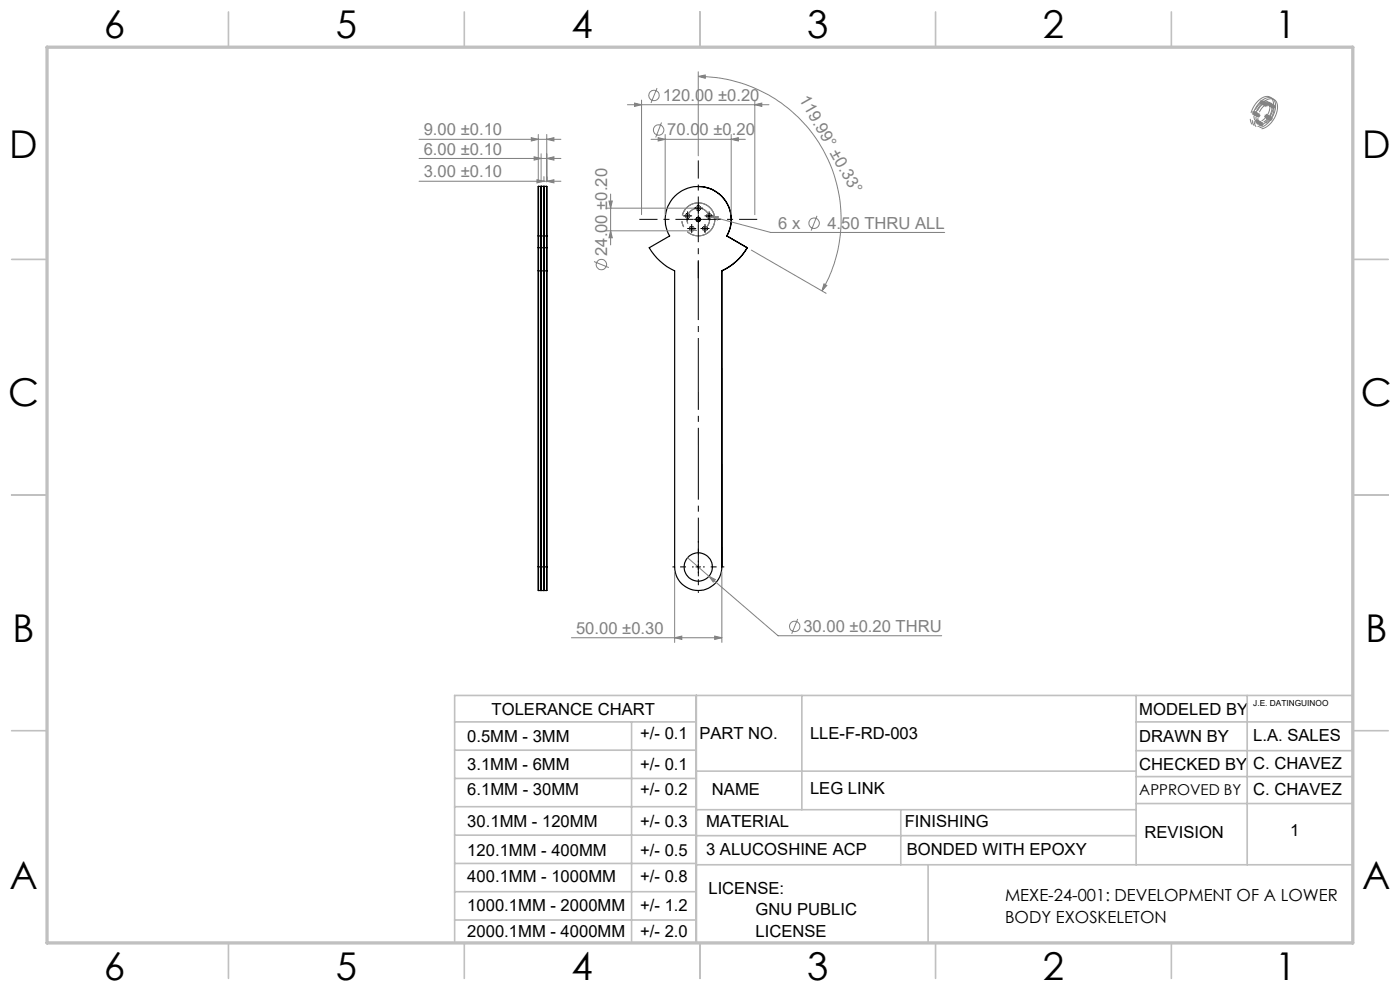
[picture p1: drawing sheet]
<svg xmlns="http://www.w3.org/2000/svg" width="297mm" height="210mm" viewBox="0 0 297 210" stroke-linecap="round" stroke-linejoin="round" font-family="sans-serif">
<g fill="none" stroke="#000" stroke-width=".25">
<path d="M114.2 39.5v85.8M114.8 39.5v85.8M115.4 39.5v85.8M116 39.5v85.8M148.1 39.5a7 7 0 0 1 6.1 10.6M114.2 50.1v-10.6h1.8v10.6M114.2 52.6v4.9M114.2 50.1h1.8M114.2 52.6h1.8M114.2 57.5h1.8M114.2 50.1v2.5M114.2 57.5v62.8"/>
<path d="M116 52.6v4.9M116 50.1v2.5M116 57.5v62.8M154.2 50.1a7 7 0 0 0-6.1-10.5 7 7 0 0 0-6 10.5l-4.4 2.5a12.4 12.4 0 0 0 5.4 4.9v62.8a5 5 0 0 0 5 5 5 5 0 0 0 5-5M154.2 50.1l4.3 2.5M158.5 52.6a11.9 11.9 0 0 1-5.4 4.9v62.8M158.5 52.6a12.4 12.4 0 0 1-5.4 4.9v62.8M114.2 120.3v5h1.8v-5M114.2 120.3h1.8"/>
<circle cx="145.9" cy="45.8" r=".45"/>
<circle cx="146.7" cy="48.5" r=".45"/>
<circle cx="148.1" cy="44.1" r=".46"/>
<circle cx="148.1" cy="46.5" r=".46"/>
<circle cx="149.5" cy="48.5" r=".45"/>
<circle cx="150.4" cy="45.8" r=".45"/>
<circle cx="148.1" cy="120.3" r="3"/>
</g>
<g fill="none" stroke="#808080" stroke-width=".21">
<path d="M139.4 18.7l-1.3 3.1M148.1 16.2l1.5-.3v.7zM148.1 16.2a30.3 30.3 0 0 1 26.3 45.5M148.1 15.2v17.8M88.9 29.6h30.1M88.9 38.4h30.1M88.9 33.6h30.1M112.7 29.2l1.5 .4-1.5 .3zM113.3 33.3l1.5 .3-1.5 .4zM113.9 38.1l1.5 .3-1.5 .4zM114.2 28.5v10.1M114.8 32.6v6"/>
<path d="M115.4 37.5v1.1M116 38.4l1.5-.3v.7zM116 33.6l1.5-.3v.7zM116 29.6l1.5-.4v.7zM116 28.5v10.1M133.1 22.2h30M134.6 21.9l1.5 .3-1.5 .4zM136.1 21.2v24.3M138.1 29.6h20M139.6 29.2l1.5 .4-1.5 .3zM140.3 26l-1.2 3.2M141.1 28.5v17"/>
<path d="M155.1 29.6l1.5-.4v.7zM155.1 28.5v17M160.1 22.2l1.5-.3v.7zM160.1 21.2v24.3M265.6 24h1M265.7 23.6l.7 .7M266 24.2h1M266.1 23.5v1M266.1 23.9l.7 .7M266.2 25.8h1M266.3 25.5l.8 .7M266.4 23.6l-.7 .7"/>
<path d="M266.4 24.5h1M266.5 23.7v1M266.6 24.1l.7 .7M266.6 26.1h1M266.7 25.3v1M266.8 25.7l.7 .7M266.8 23.9l-.7 .7M266.9 24v1M267 26.3h1M267.1 25.5l-.8 .7M267.1 25.6v1M267.2 26l.7 .7"/>
<path d="M267.2 21.7h1M267.3 24.1l-.7 .7M267.3 21.3l.7 .7M267.5 25.7l-.7 .7M267.5 25.8v1M267.6 21.9h1M267.7 21.2v1M267.8 21.6l.7 .7M267.9 26l-.7 .7M268 22.2h1M268 21.3l-.7 .7M268.1 21.4v1.1"/>
<path d="M268.2 21.8l.7 .7M268.2 24.7h1M268.3 24.3l.7 .7M268.5 21.6l-.7 .7M268.5 21.7v1M268.6 24.9h1M268.7 24.2v1M268.7 24.5l.8 .8M268.8 22.1h1M268.9 21.8l-.7 .7M269 21.8l.7 .7M269 25.2h1"/>
<path d="M269 24.3l-.7 .7M269.1 24.4v1M269.2 24.8l.7 .7M269.2 22.4h1M269.3 21.6v1M269.4 22l.7 .7M269.5 24.5l-.8 .8M269.5 24.7v1M269.6 22.6h1.1M269.7 21.8l-.7 .7M269.7 21.9v1M269.8 22.3l.7 .7"/>
<path d="M269.9 24.8l-.7 .7M270.1 22l-.7 .7M270.2 22.1v1M270.5 22.3l-.7 .7M126 55.5l3.2 1.3M128.6 44.2h18.5M128.6 49h18.5M129.2 42.6h.7l-.4 1.6zM129.5 49l.4 1.4h-.7zM129.5 41.2v10.8M145.3 45.8h1M145.5 45.5l.7 .7"/>
<path d="M145.8 45.3v1M146.2 45.5l-.7 .7M146.2 48.5h1M146.4 48.1l.7 .8M146.7 48v1M147.1 48.1l-.7 .8M147.6 44.2h1M147.8 43.8l.7 .7M148.1 43.7v1M148.5 43.8l-.7 .7M149 48.5h1M149.2 48.1l.7 .8"/>
<path d="M149.5 48v1M149.9 45.8h1M149.9 48.1l-.7 .8M150 45.7l.8 .2M150 45.5l.8 .7M150.4 45.3v1M150.7 45.5l-.7 .7M150.8 45.5l-.7 .7M150.8 45.9l1.6 .1-.2 .7zM150.8 45.9l12.7 3.4h36.9M159.4 53l15.9 9.2M173.3 45.8l-1.2 3.1"/>
<path d="M174.8 60.2l.6 .4-1 1.1zM145.9 118.3l4.5 3.9M121.2 135.3h31.9M143.1 135.3l1.5-.4v.7zM143.1 121.3v15M150.4 122.2l1.4 .7-.5 .6zM150.4 122.2l14.7 12.7h34.7M151.6 134.9l1.5 .4-1.5 .3zM153.1 121.3v15M169.2 131.3l-1.2 3.1"/>
<circle cx="138.7" cy="20.2" r="1.11"/>
<circle cx="139.7" cy="27.6" r="1.1"/>
<circle cx="127.6" cy="56.1" r="1.1"/>
<circle cx="172.7" cy="47.3" r="1.12"/>
<circle cx="168.6" cy="132.9" r="1.1"/>
</g>
<path d="M151.5 45.5a3.5 3.5 0 0 0-5.9-1.4 3.5 3.5 0 0 0 1.6 5.8 3.5 3.5 0 0 0 4.4-4.1l-.1-.3M151.5 45.5a3.5 3.5 0 0 0-5.8-1.4 3.5 3.5 0 0 0 1.5 5.8 3.5 3.5 0 0 0 4.4-4.1l-.1-.3" fill="none" stroke="#808080" stroke-width=".21" stroke-dasharray="15.2 1.3 1.3 1.3" stroke-dashoffset="6.2" stroke-linecap="butt"/>
<path d="M150.4 45.8a2.4 2.4 0 0 0-4-1 2.4 2.4 0 0 0 1.1 4 2.4 2.4 0 0 0 3-2.8l-.1-.2" fill="none" stroke="#808080" stroke-width=".21" stroke-dasharray="15.2 1.3 1.3 1.3" stroke-dashoffset="7.5" stroke-linecap="butt"/>
<path d="M270.1 21.4a1.52 1.52 0 0 0-2.6-.5 4.8 4.8 0 0 0-2 5.3 1.7 1.7 0 0 0 2.7 0 5.1 5.1 0 0 0 1.9-4.8M270.5 21.7a1.52 1.52 0 0 0-2.6-.5 4.8 4.8 0 0 0-2 5.3 1.7 1.7 0 0 0 2.7-.1 5.1 5.1 0 0 0 1.9-4.7M270.9 21.9a1.52 1.52 0 0 0-2.6-.5 4.8 4.8 0 0 0-1.9 5.3 1.7 1.7 0 0 0 2.6 0 5.1 5.1 0 0 0 1.9-4.8" fill="none" stroke="#808080" stroke-width=".21" stroke-dasharray="15.2 1.3 1.3 1.3" stroke-dashoffset="8.3" stroke-linecap="butt"/>
<path d="M269.3 22.1a1.11 1.11 0 0 0-1.9-.2 2.92 2.92 0 0 0-1 3.7 1.91 1.91 0 0 0 2.5-1.2l.5-1.2-.1-1.1M269.8 22.4a1.11 1.11 0 0 0-2-.2 2.92 2.92 0 0 0-1 3.7 1.91 1.91 0 0 0 2.5-1.3l.5-1.2v-1M270.2 22.6a1.11 1.11 0 0 0-2-.2 2.92 2.92 0 0 0-1 3.7 1.91 1.91 0 0 0 2.5-1.2l.5-1.2v-1.1" fill="none" stroke="#808080" stroke-width=".21" stroke-dasharray="15.2 1.3 1.3 1.3" stroke-dashoffset="11.1" stroke-linecap="butt"/>
<path d="M148.1 55.4v66.9" fill="none" stroke="#000" stroke-width=".21" stroke-dasharray="15.2 1.3 1.3 1.3" stroke-dashoffset="2.8" stroke-linecap="butt"/>
<path d="M147.1 46.5h-11.5M148.1 45.5v-11.5M148.1 47.5v11.5M149.1 46.5h11.5" fill="none" stroke="#000" stroke-width=".21" stroke-dasharray="15.2 1.3 1.3 1.3" stroke-dashoffset="11.4" stroke-linecap="butt"/>
<path d="M148.1 119.3v-4.5M147.1 120.3h-4.5M148.1 121.3v4.5M149.1 120.3h4.5" fill="none" stroke="#000" stroke-width=".21" stroke-dasharray="15.2 1.3 1.3 1.3" stroke-dashoffset="14.9" stroke-linecap="butt"/>
<g fill="none" stroke="#000" stroke-width=".21" stroke-dasharray="15.2 1.3 1.3 1.3" stroke-linecap="butt">
<path d="M145.4 45.8h-.5M145.9 45.3v-.5M145.9 46.3v.4M146.2 48.5h-.4M146.4 45.8h.4M146.7 48v-.5M146.7 49v.4M147.2 48.5h.5M147.6 46.5h-.4M147.6 44.1h-.4M148.1 46v-.4M148.1 47v.5"/>
<path d="M148.1 43.6v-.4M148.1 44.6v.5M148.6 46.5h.5M148.6 44.1h.5M149.1 48.5h-.5M149.6 48v-.5M149.6 49v.4M149.9 45.8h-.4M150.1 48.5h.4M150.4 45.3v-.5M150.4 46.3v.4M150.9 45.8h.5"/>
</g>
<g fill="none" stroke="#c0c0c0" stroke-width=".35">
<path d="M48.5 2.5v7.5M98.5 2.5v7.5M148.5 2.5v7.5M198.5 2.5v7.5M248.5 2.5v7.5M2.5 55h7.5M287 55h7.5M2.5 105h7.5M287 105h7.5M2.5 155h7.5M96.4 147.5h190.6v52.5h-190.6zM96.4 153.1h51.3"/>
<path d="M96.4 159.1h51.3M134 153.1v46.9M147.7 147.5v52.5M170.1 147.5v24.3M241 147.5v35.9M241 153.1h46M241 159.2h46M264.6 147.5v35.9M287 155h7.5M96.4 165.1h51.3M96.4 171.1h51.3M96.4 177.2h51.3"/>
<path d="M147.7 163.6h93.3M147.7 171.8h93.3M147.7 177.3h93.3M191.1 171.8v11.6M241 164.7h46M241 170.5h46M96.4 183.2h51.3M96.4 189.2h51.3M96.4 195.1h51.3M147.7 183.4h139.3M196.9 183.4v16.6M48.5 200v7.5"/>
<path d="M98.5 200v7.5M148.5 200v7.5M198.5 200v7.5M248.5 200v7.5"/>
</g>
<path d="M10 10h277v190h-277z" fill="none" stroke="#c0c0c0" stroke-width=".7"/>
<g fill="none" stroke="#000" stroke-width=".21">
<path d="M145.3 45.8h1M145.8 45.3v1M146.2 48.5h1M146.7 48v1M147.6 46.6h1M147.6 44.2h1M148.1 43.7v1M148.1 46.1v1M149 48.5h1M149.5 48v1M149.9 45.8h1M150.4 45.3v1"/>
<path d="M148.1 119.8v1M147.6 120.3h1"/>
</g>
<g fill="#808080">
<path d="M174.8 60.2l.6 .4-1 1.1zM148.1 16.2l1.5-.3v.7z"/>
<path d="M155.1 29.6l1.5-.4v.7zM139.6 29.2l1.5 .4-1.5 .3z"/>
<path d="M160.1 22.2l1.5-.3v.7zM134.6 21.9l1.5 .3-1.5 .4z"/>
<path d="M113.9 38.1l1.5 .3-1.5 .4zM116 38.4l1.5-.3v.7zM113.3 33.3l1.5 .3-1.5 .4zM116 33.6l1.5-.3v.7zM112.7 29.2l1.5 .4-1.5 .3zM116 29.6l1.5-.4v.7zM150.4 122.2l.9 1.3 .5-.6zM150.8 45.9l1.4 .8 .2-.7z"/>
<path d="M143.1 135.3l1.5-.4v.7zM151.6 134.9l1.5 .4-1.5 .3z"/>
<path d="M129.2 42.6h.7l-.4 1.6zM129.5 49l.4 1.4h-.7z"/>
</g>
<g font-size="8.1">
<text x="22" y="8">6</text>
<text x="71.2" y="8">5</text>
<text x="121.2" y="8">4</text>
<text x="171.2" y="8">3</text>
<text x="221.2" y="8">2</text>
<text x="270.5" y="8">1</text>
<text x="2" y="33.6">D</text>
<text x="289" y="33.6">D</text>
<text x="1.7" y="86.1">C</text>
<text x="288.7" y="86.1">C</text>
<text x="2.7" y="136.1">B</text>
<text x="289.7" y="136.1">B</text>
<text x="2" y="188.6">A</text>
<text x="289" y="188.6">A</text>
<text x="22" y="208">6</text>
<text x="71.2" y="208">5</text>
<text x="121.2" y="208">4</text>
<text x="171.2" y="208">3</text>
<text x="221.2" y="208">2</text>
<text x="270.5" y="208">1</text>
</g>
<g font-size="3.5" fill="#808080">
<text x="140.6" y="21.4">120.00 ±0.20</text>
<text x="169.5" y="21.1" transform="rotate(61 169.5 21.1)">119.99° ±0.33°</text>
<text x="89.9" y="28.7">9.00 ±0.10</text>
<text x="141.6" y="28.7">70.00 ±0.20</text>
<text x="89.9" y="32.8">6.00 ±0.10</text>
<text x="89.9" y="37.7">3.00 ±0.10</text>
<text x="165.1" y="48.5">6 x</text>
<text x="175.5" y="48.5">4.50 THRU ALL</text>
<text x="128.8" y="54.3" transform="rotate(-90 128.8 54.3)">24.00 ±0.20</text>
<text x="122.2" y="134.5">50.00 ±0.30</text>
<text x="170.4" y="134">30.00 ±0.20 THRU</text>
</g>
<g font-size="3.5">
<text x="104.3" y="151.7">TOLERANCE CHART</text>
<text x="241.7" y="151.7">MODELED BY</text>
<text x="99.1" y="157.5">0.5MM - 3MM</text>
<text x="135.8" y="156.7">+/- 0.1</text>
<text x="148.4" y="156.7">PART NO.</text>
<text x="171.8" y="156.9">LLE-F-RD-003</text>
<text x="241.7" y="157.5">DRAWN BY</text>
<text x="265.9" y="157.2">L.A. SALES</text>
<text x="99.1" y="163.3">3.1MM - 6MM</text>
<text x="135.8" y="163.3">+/- 0.1</text>
<text x="241.7" y="163.3">CHECKED BY</text>
<text x="265.9" y="163.2">C. CHAVEZ</text>
<text x="99.1" y="168.6">6.1MM - 30MM</text>
<text x="135.8" y="168.6">+/- 0.2</text>
<text x="151" y="168.6">NAME</text>
<text x="171.8" y="168.4">LEG LINK</text>
<text x="265.9" y="168.7">C. CHAVEZ</text>
<text x="99.1" y="175.4">30.1MM - 120MM</text>
<text x="135.8" y="175.4">+/- 0.3</text>
<text x="149.8" y="175.4">MATERIAL</text>
<text x="191.9" y="175.4">FINISHING</text>
<text x="242.8" y="177.8">REVISION</text>
<text x="273.7" y="177.3">1</text>
<text x="99.1" y="181.6">120.1MM - 400MM</text>
<text x="135.8" y="181.6">+/- 0.5</text>
<text x="149.8" y="181.3">3 ALUCOSHINE ACP</text>
<text x="192.3" y="181.3">BONDED WITH EPOXY</text>
<text x="99.1" y="187">400.1MM - 1000MM</text>
<text x="135.8" y="187">+/- 0.8</text>
<text x="150.3" y="189.6">LICENSE:</text>
<text x="213.2" y="191.2">MEXE-24-001: DEVELOPMENT OF A LOWER</text>
<text x="99.1" y="193.3">1000.1MM - 2000MM</text>
<text x="135.8" y="193.3">+/- 1.2</text>
<text x="160.3" y="194.1">GNU PUBLIC</text>
<text x="213.2" y="195.7">BODY EXOSKELETON</text>
<text x="99.1" y="198.7">2000.1MM - 4000MM</text>
<text x="135.8" y="198.7">+/- 2.0</text>
<text x="160.3" y="198.7">LICENSE</text>
</g>
<text font-size="3.2" x="241.7" y="168.6">APPROVED BY</text>
<text font-size="1.8" x="265.9" y="149.8">J.E. DATINGUINOO</text>
</svg>
